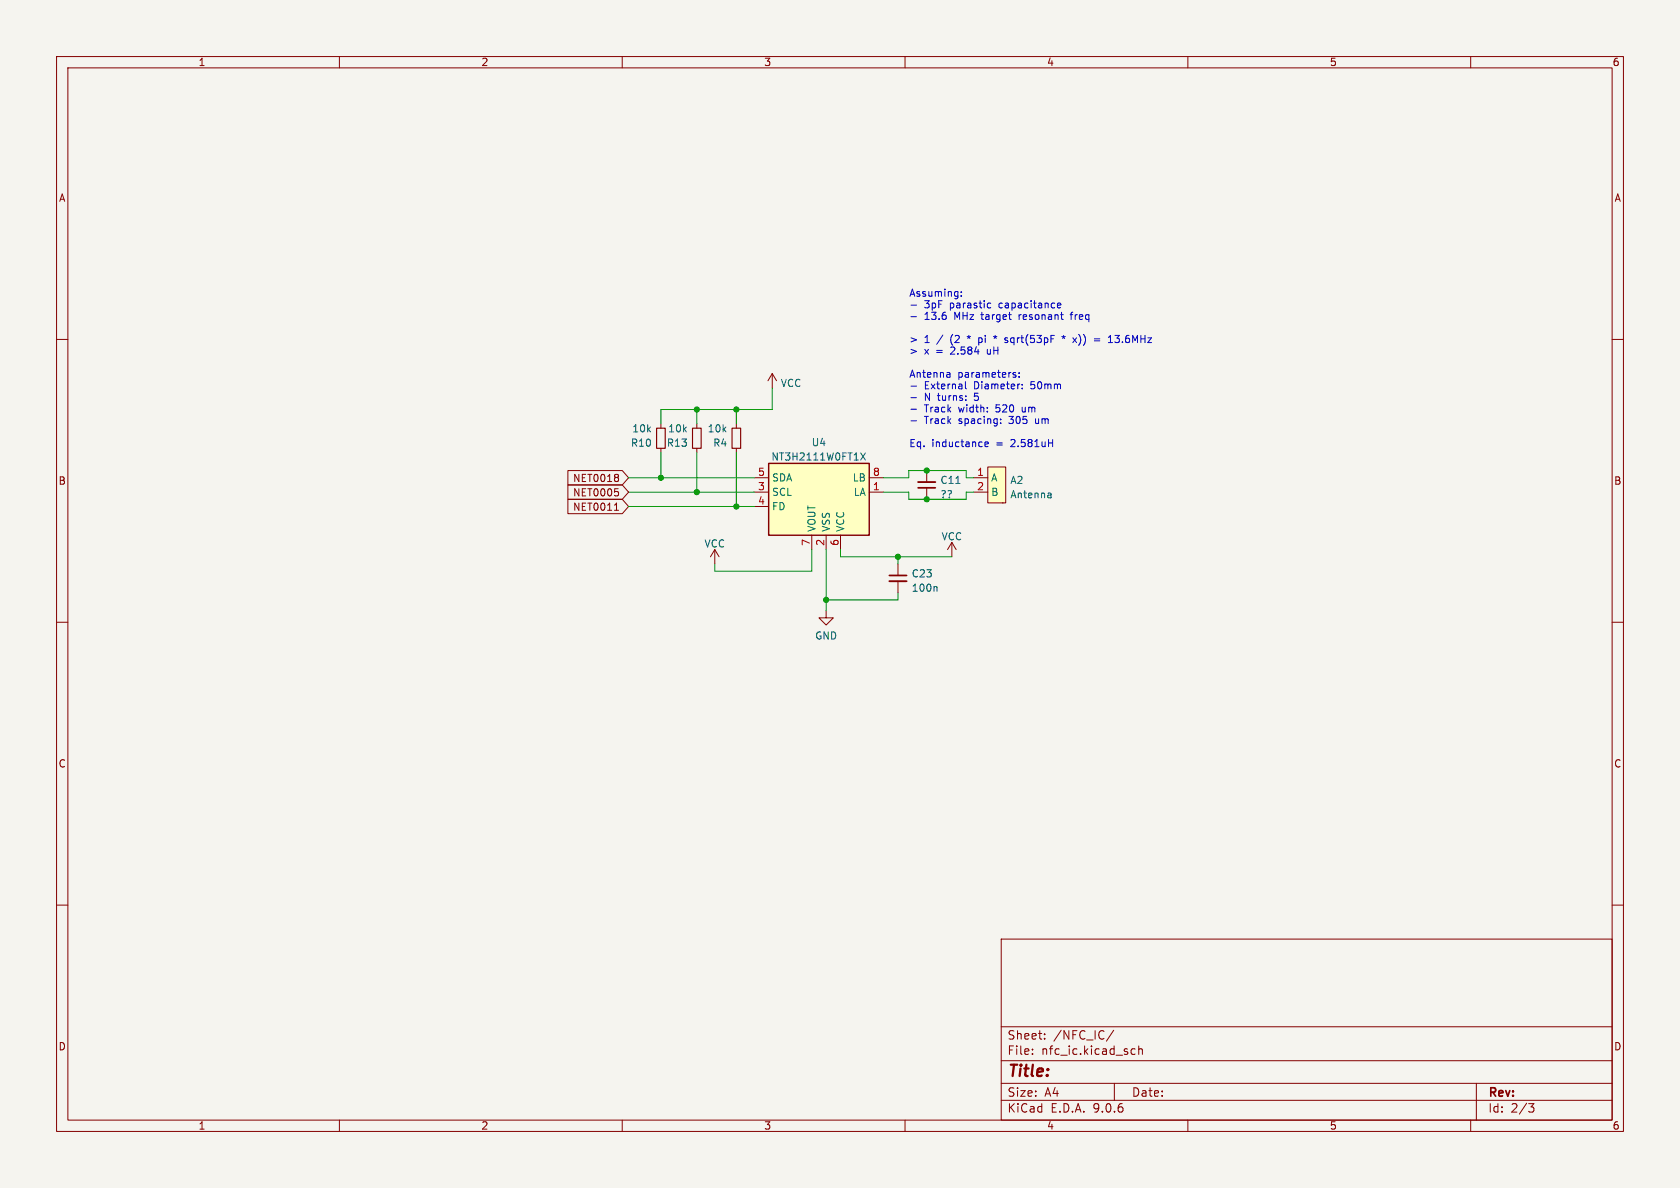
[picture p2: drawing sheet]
(kicad_sch
 (version 20250114)
 (generator "eeschema")
 (generator_version "9.0")
 (paper "A4")
 (lib_symbols
  (symbol "Device:C_Small"
   (pin_numbers (hide yes))
   (pin_names
    (offset 0.254) (hide yes)) (exclude_from_sim no) (in_bom yes) (on_board yes)
   (property "Reference" "C" (at 0.254 1.778 0) (effects (font (size 1.27 1.27)) (justify left)))
   (property "Value" "C_Small" (at 0.254 -2.032 0) (effects (font (size 1.27 1.27)) (justify left)))
   (property "Footprint" "" (at 0 0 0) (effects (font (size 1.27 1.27)) (hide yes)))
   (property "Datasheet" "~" (at 0 0 0) (effects (font (size 1.27 1.27)) (hide yes)))
   (property "Description" "Unpolarized capacitor, small symbol" (at 0 0 0) (effects (font (size 1.27 1.27)) (hide yes)))
   (symbol "C_Small_0_1"
    (polyline (pts (xy -1.524 0.508) (xy 1.524 0.508)) (stroke (width 0.3048) (type default)) (fill (type none)))
    (polyline (pts (xy -1.524 -0.508) (xy 1.524 -0.508)) (stroke (width 0.3302) (type default)) (fill (type none))))
   (symbol "C_Small_1_1"
    (pin passive line (at 0 2.54 270) (length 2.032) (name "~" (effects (font (size 1.27 1.27)))) (number "1" (effects (font (size 1.27 1.27)))))
    (pin passive line (at 0 -2.54 90) (length 2.032) (name "~" (effects (font (size 1.27 1.27)))) (number "2" (effects (font (size 1.27 1.27))))))
   (embedded_fonts no))
  (symbol "Device:R_Small"
   (pin_numbers (hide yes))
   (pin_names
    (offset 0.254) (hide yes)) (exclude_from_sim no) (in_bom yes) (on_board yes)
   (property "Reference" "R" (at 0.762 0.508 0) (effects (font (size 1.27 1.27)) (justify left)))
   (property "Value" "R_Small" (at 0.762 -1.016 0) (effects (font (size 1.27 1.27)) (justify left)))
   (property "Footprint" "" (at 0 0 0) (effects (font (size 1.27 1.27)) (hide yes)))
   (property "Datasheet" "~" (at 0 0 0) (effects (font (size 1.27 1.27)) (hide yes)))
   (property "Description" "Resistor, small symbol" (at 0 0 0) (effects (font (size 1.27 1.27)) (hide yes)))
   (symbol "R_Small_0_1"
    (rectangle (start -0.762 1.778) (end 0.762 -1.778) (stroke (width 0.2032) (type default)) (fill (type none))))
   (symbol "R_Small_1_1"
    (pin passive line (at 0 2.54 270) (length 0.762) (name "~" (effects (font (size 1.27 1.27)))) (number "1" (effects (font (size 1.27 1.27)))))
    (pin passive line (at 0 -2.54 90) (length 0.762) (name "~" (effects (font (size 1.27 1.27)))) (number "2" (effects (font (size 1.27 1.27))))))
   (embedded_fonts no))
  (symbol "Symbols:Antenna" (exclude_from_sim no) (in_bom yes) (on_board yes)
   (property "Reference" "A" (at 2.54 4.445 0) (effects (font (size 1.27 1.27))))
   (property "Value" "Antenna" (at 1.905 -4.445 0) (effects (font (size 1.27 1.27))))
   (property "Footprint" "" (at 3.81 1.27 0) (effects (font (size 1.27 1.27)) (hide yes)))
   (property "Datasheet" "" (at 3.81 1.27 0) (effects (font (size 1.27 1.27)) (hide yes)))
   (property "Description" "" (at 0 0 0) (effects (font (size 1.27 1.27)) (hide yes)))
   (symbol "Antenna_0_1"
    (rectangle (start 0 3.175) (end 3.175 -3.175) (stroke (width 0.1524) (type default)) (fill (type background)))
    (rectangle (start 2.54 -3.175) (end 2.54 -3.175) (stroke (width 0.1524) (type default)) (fill (type none))))
   (symbol "Antenna_1_1"
    (pin passive line (at -2.54 1.27 0) (length 2.54) (name "A" (effects (font (size 1.27 1.27)))) (number "1" (effects (font (size 1.27 1.27)))))
    (pin passive line (at -2.54 -1.27 0) (length 2.54) (name "B" (effects (font (size 1.27 1.27)))) (number "2" (effects (font (size 1.27 1.27))))))
   (embedded_fonts no))
  (symbol "Symbols:NT3H2X11" (exclude_from_sim no) (in_bom yes) (on_board yes)
   (property "Reference" "U" (at -10.16 6.35 0) (effects (font (size 1.27 1.27)) (justify left)))
   (property "Value" "NT3H2X11" (at 7.62 6.35 0) (effects (font (size 1.27 1.27)) (justify right)))
   (property "Footprint" "" (at -1.27 20.32 0) (effects (font (size 1.27 1.27)) (hide yes)))
   (property "Datasheet" "" (at -8.89 6.35 0) (effects (font (size 1.27 1.27)) (hide yes)))
   (property "Description" "NTAG I2C plus: NFC Forum T2T with I2C interface, password protection and energy harvesting" (at 0 0 0) (effects (font (size 1.27 1.27)) (hide yes)))
   (symbol "NT3H2X11_0_1"
    (rectangle (start -10.16 5.08) (end 7.62 -7.62) (stroke (width 0.254) (type default)) (fill (type background))))
   (symbol "NT3H2X11_1_1"
    (pin bidirectional line (at -12.7 2.54 0) (length 2.54) (name "SDA" (effects (font (size 1.27 1.27)))) (number "5" (effects (font (size 1.27 1.27)))))
    (pin input line (at -12.7 0 0) (length 2.54) (name "SCL" (effects (font (size 1.27 1.27)))) (number "3" (effects (font (size 1.27 1.27)))))
    (pin output line (at -12.7 -2.54 0) (length 2.54) (name "FD" (effects (font (size 1.27 1.27)))) (number "4" (effects (font (size 1.27 1.27)))))
    (pin power_out line (at -2.54 -10.16 90) (length 2.54) (name "VOUT" (effects (font (size 1.27 1.27)))) (number "7" (effects (font (size 1.27 1.27)))))
    (pin power_in line (at 0 -10.16 90) (length 2.54) (name "VSS" (effects (font (size 1.27 1.27)))) (number "2" (effects (font (size 1.27 1.27)))))
    (pin power_in line (at 2.54 -10.16 90) (length 2.54) (name "VCC" (effects (font (size 1.27 1.27)))) (number "6" (effects (font (size 1.27 1.27)))))
    (pin passive line (at 10.16 2.54 180) (length 2.54) (name "LB" (effects (font (size 1.27 1.27)))) (number "8" (effects (font (size 1.27 1.27)))))
    (pin passive line (at 10.16 0 180) (length 2.54) (name "LA" (effects (font (size 1.27 1.27)))) (number "1" (effects (font (size 1.27 1.27))))))
   (embedded_fonts no))
  (symbol "power:GND"
   (power)
   (pin_names
    (offset 0)) (exclude_from_sim no) (in_bom yes) (on_board yes)
   (property "Reference" "#PWR" (at 0 -6.35 0) (effects (font (size 1.27 1.27)) (hide yes)))
   (property "Value" "GND" (at 0 -3.81 0) (effects (font (size 1.27 1.27))))
   (property "Footprint" "" (at 0 0 0) (effects (font (size 1.27 1.27)) (hide yes)))
   (property "Datasheet" "" (at 0 0 0) (effects (font (size 1.27 1.27)) (hide yes)))
   (property "Description" "Power symbol creates a global label with name \"GND\" , ground" (at 0 0 0) (effects (font (size 1.27 1.27)) (hide yes)))
   (symbol "GND_0_1"
    (polyline (pts (xy 0 0) (xy 0 -1.27) (xy 1.27 -1.27) (xy 0 -2.54) (xy -1.27 -1.27) (xy 0 -1.27)) (stroke (width 0) (type default)) (fill (type none))))
   (symbol "GND_1_1"
    (pin power_in line (at 0 0 270) (length 0) (hide yes) (name "GND" (effects (font (size 1.27 1.27)))) (number "1" (effects (font (size 1.27 1.27))))))
   (embedded_fonts no))
  (symbol "power:VCC"
   (power)
   (pin_names
    (offset 0)) (exclude_from_sim no) (in_bom yes) (on_board yes)
   (property "Reference" "#PWR" (at 0 -3.81 0) (effects (font (size 1.27 1.27)) (hide yes)))
   (property "Value" "VCC" (at 0 3.81 0) (effects (font (size 1.27 1.27))))
   (property "Footprint" "" (at 0 0 0) (effects (font (size 1.27 1.27)) (hide yes)))
   (property "Datasheet" "" (at 0 0 0) (effects (font (size 1.27 1.27)) (hide yes)))
   (property "Description" "Power symbol creates a global label with name \"VCC\"" (at 0 0 0) (effects (font (size 1.27 1.27)) (hide yes)))
   (symbol "VCC_0_1"
    (polyline (pts (xy -0.762 1.27) (xy 0 2.54)) (stroke (width 0) (type default)) (fill (type none)))
    (polyline (pts (xy 0 2.54) (xy 0.762 1.27)) (stroke (width 0) (type default)) (fill (type none)))
    (polyline (pts (xy 0 0) (xy 0 2.54)) (stroke (width 0) (type default)) (fill (type none))))
   (symbol "VCC_1_1"
    (pin power_in line (at 0 0 90) (length 0) (hide yes) (name "VCC" (effects (font (size 1.27 1.27)))) (number "1" (effects (font (size 1.27 1.27))))))
   (embedded_fonts no)))
 (text "Assuming:\n- 3pF parastic capacitance\n- 13.6 MHz target resonant freq\n\n> 1 / (2 * pi * sqrt(53pF * x)) = 13.6MHz\n> x = 2.584 uH\n\nAntenna parameters:\n- External Diameter: 50mm\n- N turns: 5\n- Track width: 520 um\n- Track spacing: 305 um\n\nEq. inductance = 2.581uH"
  (exclude_from_sim no)
  (at 160.655 79.375 0)
  (effects (font (size 1.27 1.27)) (justify left bottom)))
 (junction
  (at 123.19 72.39)
  (diameter 0)
  (color 0 0 0 0))
 (junction
  (at 130.175 89.535)
  (diameter 0)
  (color 0 0 0 0))
 (junction
  (at 130.175 72.39)
  (diameter 0)
  (color 0 0 0 0))
 (junction
  (at 123.19 86.995)
  (diameter 0)
  (color 0 0 0 0))
 (junction
  (at 146.05 106.045)
  (diameter 0)
  (color 0 0 0 0))
 (junction
  (at 158.75 98.425)
  (diameter 0)
  (color 0 0 0 0))
 (junction
  (at 163.83 83.185)
  (diameter 0)
  (color 0 0 0 0))
 (junction
  (at 163.83 88.265)
  (diameter 0)
  (color 0 0 0 0))
 (junction
  (at 116.84 84.455)
  (diameter 0)
  (color 0 0 0 0))
 (wire
  (pts (xy 170.815 86.995) (xy 172.085 86.995))
  (stroke (width 0) (type default)))
 (wire
  (pts (xy 160.655 86.995) (xy 160.655 88.265))
  (stroke (width 0) (type default)))
 (wire
  (pts (xy 111.125 86.995) (xy 123.19 86.995))
  (stroke (width 0) (type default)))
 (wire
  (pts (xy 116.84 72.39) (xy 116.84 74.93))
  (stroke (width 0) (type default)))
 (wire
  (pts (xy 163.83 83.185) (xy 170.815 83.185))
  (stroke (width 0) (type default)))
 (wire
  (pts (xy 160.655 88.265) (xy 163.83 88.265))
  (stroke (width 0) (type default)))
 (wire
  (pts (xy 170.815 84.455) (xy 172.085 84.455))
  (stroke (width 0) (type default)))
 (wire
  (pts (xy 160.655 83.185) (xy 163.83 83.185))
  (stroke (width 0) (type default)))
 (wire
  (pts (xy 111.125 89.535) (xy 130.175 89.535))
  (stroke (width 0) (type default)))
 (wire
  (pts (xy 123.19 80.01) (xy 123.19 86.995))
  (stroke (width 0) (type default)))
 (wire
  (pts (xy 158.75 106.045) (xy 158.75 104.775))
  (stroke (width 0) (type default)))
 (wire
  (pts (xy 148.59 97.155) (xy 148.59 98.425))
  (stroke (width 0) (type default)))
 (wire
  (pts (xy 130.175 72.39) (xy 136.525 72.39))
  (stroke (width 0) (type default)))
 (wire
  (pts (xy 130.175 72.39) (xy 123.19 72.39))
  (stroke (width 0) (type default)))
 (wire
  (pts (xy 148.59 98.425) (xy 158.75 98.425))
  (stroke (width 0) (type default)))
 (wire
  (pts (xy 123.19 72.39) (xy 123.19 74.93))
  (stroke (width 0) (type default)))
 (wire
  (pts (xy 146.05 106.045) (xy 146.05 107.95))
  (stroke (width 0) (type default)))
 (wire
  (pts (xy 158.75 98.425) (xy 158.75 99.695))
  (stroke (width 0) (type default)))
 (wire
  (pts (xy 136.525 68.58) (xy 136.525 72.39))
  (stroke (width 0) (type default)))
 (wire
  (pts (xy 160.655 84.455) (xy 160.655 83.185))
  (stroke (width 0) (type default)))
 (wire
  (pts (xy 146.05 97.155) (xy 146.05 106.045))
  (stroke (width 0) (type default)))
 (wire
  (pts (xy 130.175 74.93) (xy 130.175 72.39))
  (stroke (width 0) (type default)))
 (wire
  (pts (xy 130.175 80.01) (xy 130.175 89.535))
  (stroke (width 0) (type default)))
 (wire
  (pts (xy 143.51 97.155) (xy 143.51 100.965))
  (stroke (width 0) (type default)))
 (wire
  (pts (xy 156.21 86.995) (xy 160.655 86.995))
  (stroke (width 0) (type default)))
 (wire
  (pts (xy 170.815 88.265) (xy 170.815 86.995))
  (stroke (width 0) (type default)))
 (wire
  (pts (xy 163.83 88.265) (xy 170.815 88.265))
  (stroke (width 0) (type default)))
 (wire
  (pts (xy 126.365 100.965) (xy 143.51 100.965))
  (stroke (width 0) (type default)))
 (wire
  (pts (xy 130.175 89.535) (xy 133.35 89.535))
  (stroke (width 0) (type default)))
 (wire
  (pts (xy 123.19 86.995) (xy 133.35 86.995))
  (stroke (width 0) (type default)))
 (wire
  (pts (xy 158.75 98.425) (xy 168.275 98.425))
  (stroke (width 0) (type default)))
 (wire
  (pts (xy 170.815 83.185) (xy 170.815 84.455))
  (stroke (width 0) (type default)))
 (wire
  (pts (xy 156.21 84.455) (xy 160.655 84.455))
  (stroke (width 0) (type default)))
 (wire
  (pts (xy 123.19 72.39) (xy 116.84 72.39))
  (stroke (width 0) (type default)))
 (wire
  (pts (xy 116.84 80.01) (xy 116.84 84.455))
  (stroke (width 0) (type default)))
 (wire
  (pts (xy 116.84 84.455) (xy 133.35 84.455))
  (stroke (width 0) (type default)))
 (wire
  (pts (xy 146.05 106.045) (xy 158.75 106.045))
  (stroke (width 0) (type default)))
 (wire
  (pts (xy 111.125 84.455) (xy 116.84 84.455))
  (stroke (width 0) (type default)))
 (wire
  (pts (xy 126.365 99.695) (xy 126.365 100.965))
  (stroke (width 0) (type default)))
 (global_label "NET0011"
  (shape input)
  (at 111.125 89.535 180)
  (fields_autoplaced yes)
  (effects (font (size 1.27 1.27)) (justify right))
  (property "Intersheetrefs" "${INTERSHEET_REFS}" (at 101.1524 89.4556 0) (effects (font (size 1.27 1.27)) (justify right) (hide yes))))
 (global_label "NET0018"
  (shape input)
  (at 111.125 84.455 180)
  (fields_autoplaced yes)
  (effects (font (size 1.27 1.27)) (justify right))
  (property "Intersheetrefs" "${INTERSHEET_REFS}" (at 100.4871 84.3756 0) (effects (font (size 1.27 1.27)) (justify right) (hide yes))))
 (global_label "NET0005"
  (shape input)
  (at 111.125 86.995 180)
  (fields_autoplaced yes)
  (effects (font (size 1.27 1.27)) (justify right))
  (property "Intersheetrefs" "${INTERSHEET_REFS}" (at 100.5476 86.9156 0) (effects (font (size 1.27 1.27)) (justify right) (hide yes))))
 (symbol
  (lib_id "power:VCC")
  (at 168.275 98.425 0)
  (unit 1)
  (exclude_from_sim no)
  (in_bom yes)
  (on_board yes)
  (dnp no)
  (fields_autoplaced yes)
  (property "Reference" "#PWR0108" (at 168.275 102.235 0) (effects (font (size 1.27 1.27)) (hide yes)))
  (property "Value" "VCC" (at 168.275 94.8492 0) (effects (font (size 1.27 1.27))))
  (property "Footprint" "" (at 168.275 98.425 0) (effects (font (size 1.27 1.27)) (hide yes)))
  (property "Datasheet" "" (at 168.275 98.425 0) (effects (font (size 1.27 1.27)) (hide yes)))
  (property "Description" "" (at 168.275 98.425 0) (effects (font (size 1.27 1.27))))
  (pin "1"))
 (symbol
  (lib_id "Device:C_Small")
  (at 158.75 102.235 0)
  (unit 1)
  (exclude_from_sim no)
  (in_bom yes)
  (on_board yes)
  (dnp no)
  (fields_autoplaced yes)
  (property "Reference" "C23" (at 161.0741 101.4066 0) (effects (font (size 1.27 1.27)) (justify left)))
  (property "Value" "100n" (at 161.0741 103.9435 0) (effects (font (size 1.27 1.27)) (justify left)))
  (property "Footprint" "Capacitor_SMD:C_0603_1608Metric" (at 158.75 102.235 0) (effects (font (size 1.27 1.27)) (hide yes)))
  (property "Datasheet" "~" (at 158.75 102.235 0) (effects (font (size 1.27 1.27)) (hide yes)))
  (property "Description" "" (at 158.75 102.235 0) (effects (font (size 1.27 1.27))))
  (pin "1")
  (pin "2"))
 (symbol
  (lib_id "power:GND")
  (at 146.05 107.95 0)
  (unit 1)
  (exclude_from_sim no)
  (in_bom yes)
  (on_board yes)
  (dnp no)
  (fields_autoplaced yes)
  (property "Reference" "#PWR0106" (at 146.05 114.3 0) (effects (font (size 1.27 1.27)) (hide yes)))
  (property "Value" "GND" (at 146.05 112.3934 0) (effects (font (size 1.27 1.27))))
  (property "Footprint" "" (at 146.05 107.95 0) (effects (font (size 1.27 1.27)) (hide yes)))
  (property "Datasheet" "" (at 146.05 107.95 0) (effects (font (size 1.27 1.27)) (hide yes)))
  (property "Description" "" (at 146.05 107.95 0) (effects (font (size 1.27 1.27))))
  (pin "1"))
 (symbol
  (lib_id "Device:R_Small")
  (at 123.19 77.47 180)
  (unit 1)
  (exclude_from_sim no)
  (in_bom yes)
  (on_board yes)
  (dnp no)
  (fields_autoplaced yes)
  (property "Reference" "R13" (at 121.6914 78.3047 0) (effects (font (size 1.27 1.27)) (justify left)))
  (property "Value" "10k" (at 121.6914 75.7678 0) (effects (font (size 1.27 1.27)) (justify left)))
  (property "Footprint" "Resistor_SMD:R_0603_1608Metric" (at 123.19 77.47 0) (effects (font (size 1.27 1.27)) (hide yes)))
  (property "Datasheet" "~" (at 123.19 77.47 0) (effects (font (size 1.27 1.27)) (hide yes)))
  (property "Description" "" (at 123.19 77.47 0) (effects (font (size 1.27 1.27))))
  (pin "1")
  (pin "2"))
 (symbol
  (lib_id "Symbols:Antenna")
  (at 174.625 85.725 0)
  (unit 1)
  (exclude_from_sim no)
  (in_bom no)
  (on_board yes)
  (dnp no)
  (fields_autoplaced yes)
  (property "Reference" "A2" (at 178.5112 84.8903 0) (effects (font (size 1.27 1.27)) (justify left)))
  (property "Value" "Antenna" (at 178.5112 87.4272 0) (effects (font (size 1.27 1.27)) (justify left)))
  (property "Footprint" "Footprints:Antenna-Round-13.8MHz-53pF-Class3-50mm" (at 178.435 84.455 0) (effects (font (size 1.27 1.27)) (hide yes)))
  (property "Datasheet" "" (at 178.435 84.455 0) (effects (font (size 1.27 1.27)) (hide yes)))
  (property "Description" "" (at 174.625 85.725 0) (effects (font (size 1.27 1.27))))
  (pin "1")
  (pin "2"))
 (symbol
  (lib_id "power:VCC")
  (at 136.525 68.58 0)
  (unit 1)
  (exclude_from_sim no)
  (in_bom yes)
  (on_board yes)
  (dnp no)
  (fields_autoplaced yes)
  (property "Reference" "#PWR0105" (at 136.525 72.39 0) (effects (font (size 1.27 1.27)) (hide yes)))
  (property "Value" "VCC" (at 137.922 67.7438 0) (effects (font (size 1.27 1.27)) (justify left)))
  (property "Footprint" "" (at 136.525 68.58 0) (effects (font (size 1.27 1.27)) (hide yes)))
  (property "Datasheet" "" (at 136.525 68.58 0) (effects (font (size 1.27 1.27)) (hide yes)))
  (property "Description" "" (at 136.525 68.58 0) (effects (font (size 1.27 1.27))))
  (pin "1"))
 (symbol
  (lib_id "power:VCC")
  (at 126.365 99.695 0)
  (unit 1)
  (exclude_from_sim no)
  (in_bom yes)
  (on_board yes)
  (dnp no)
  (fields_autoplaced yes)
  (property "Reference" "#PWR0123" (at 126.365 103.505 0) (effects (font (size 1.27 1.27)) (hide yes)))
  (property "Value" "VCC" (at 126.365 96.1192 0) (effects (font (size 1.27 1.27))))
  (property "Footprint" "" (at 126.365 99.695 0) (effects (font (size 1.27 1.27)) (hide yes)))
  (property "Datasheet" "" (at 126.365 99.695 0) (effects (font (size 1.27 1.27)) (hide yes)))
  (property "Description" "" (at 126.365 99.695 0) (effects (font (size 1.27 1.27))))
  (pin "1"))
 (symbol
  (lib_id "Symbols:NT3H2X11")
  (at 146.05 86.995 0)
  (unit 1)
  (exclude_from_sim no)
  (in_bom yes)
  (on_board yes)
  (dnp no)
  (fields_autoplaced yes)
  (property "Reference" "U4" (at 144.78 78.2152 0) (effects (font (size 1.27 1.27))))
  (property "Value" "NT3H2111W0FT1X" (at 144.78 80.7521 0) (effects (font (size 1.27 1.27))))
  (property "Footprint" "Footprints:SOT96-1" (at 144.78 66.675 0) (effects (font (size 1.27 1.27)) (hide yes)))
  (property "Datasheet" "" (at 137.16 80.645 0) (effects (font (size 1.27 1.27)) (hide yes)))
  (property "Description" "" (at 146.05 86.995 0) (effects (font (size 1.27 1.27))))
  (pin "1")
  (pin "2")
  (pin "3")
  (pin "4")
  (pin "5")
  (pin "6")
  (pin "7")
  (pin "8"))
 (symbol
  (lib_id "Device:R_Small")
  (at 130.175 77.47 180)
  (unit 1)
  (exclude_from_sim no)
  (in_bom yes)
  (on_board yes)
  (dnp no)
  (fields_autoplaced yes)
  (property "Reference" "R4" (at 128.6764 78.3047 0) (effects (font (size 1.27 1.27)) (justify left)))
  (property "Value" "10k" (at 128.6764 75.7678 0) (effects (font (size 1.27 1.27)) (justify left)))
  (property "Footprint" "Resistor_SMD:R_0603_1608Metric" (at 130.175 77.47 0) (effects (font (size 1.27 1.27)) (hide yes)))
  (property "Datasheet" "~" (at 130.175 77.47 0) (effects (font (size 1.27 1.27)) (hide yes)))
  (property "Description" "" (at 130.175 77.47 0) (effects (font (size 1.27 1.27))))
  (pin "1")
  (pin "2"))
 (symbol
  (lib_id "Device:C_Small")
  (at 163.83 85.725 180)
  (unit 1)
  (exclude_from_sim no)
  (in_bom no)
  (on_board yes)
  (dnp no)
  (fields_autoplaced yes)
  (property "Reference" "C11" (at 166.1541 84.8839 0) (effects (font (size 1.27 1.27)) (justify right)))
  (property "Value" "??" (at 166.1541 87.4208 0) (effects (font (size 1.27 1.27)) (justify right)))
  (property "Footprint" "Capacitor_SMD:C_0603_1608Metric" (at 163.83 85.725 0) (effects (font (size 1.27 1.27)) (hide yes)))
  (property "Datasheet" "~" (at 163.83 85.725 0) (effects (font (size 1.27 1.27)) (hide yes)))
  (property "Description" "" (at 163.83 85.725 0) (effects (font (size 1.27 1.27))))
  (pin "1")
  (pin "2"))
 (symbol
  (lib_id "Device:R_Small")
  (at 116.84 77.47 180)
  (unit 1)
  (exclude_from_sim no)
  (in_bom yes)
  (on_board yes)
  (dnp no)
  (fields_autoplaced yes)
  (property "Reference" "R10" (at 115.3414 78.3047 0) (effects (font (size 1.27 1.27)) (justify left)))
  (property "Value" "10k" (at 115.3414 75.7678 0) (effects (font (size 1.27 1.27)) (justify left)))
  (property "Footprint" "Resistor_SMD:R_0603_1608Metric" (at 116.84 77.47 0) (effects (font (size 1.27 1.27)) (hide yes)))
  (property "Datasheet" "~" (at 116.84 77.47 0) (effects (font (size 1.27 1.27)) (hide yes)))
  (property "Description" "" (at 116.84 77.47 0) (effects (font (size 1.27 1.27))))
  (pin "1")
  (pin "2")))
